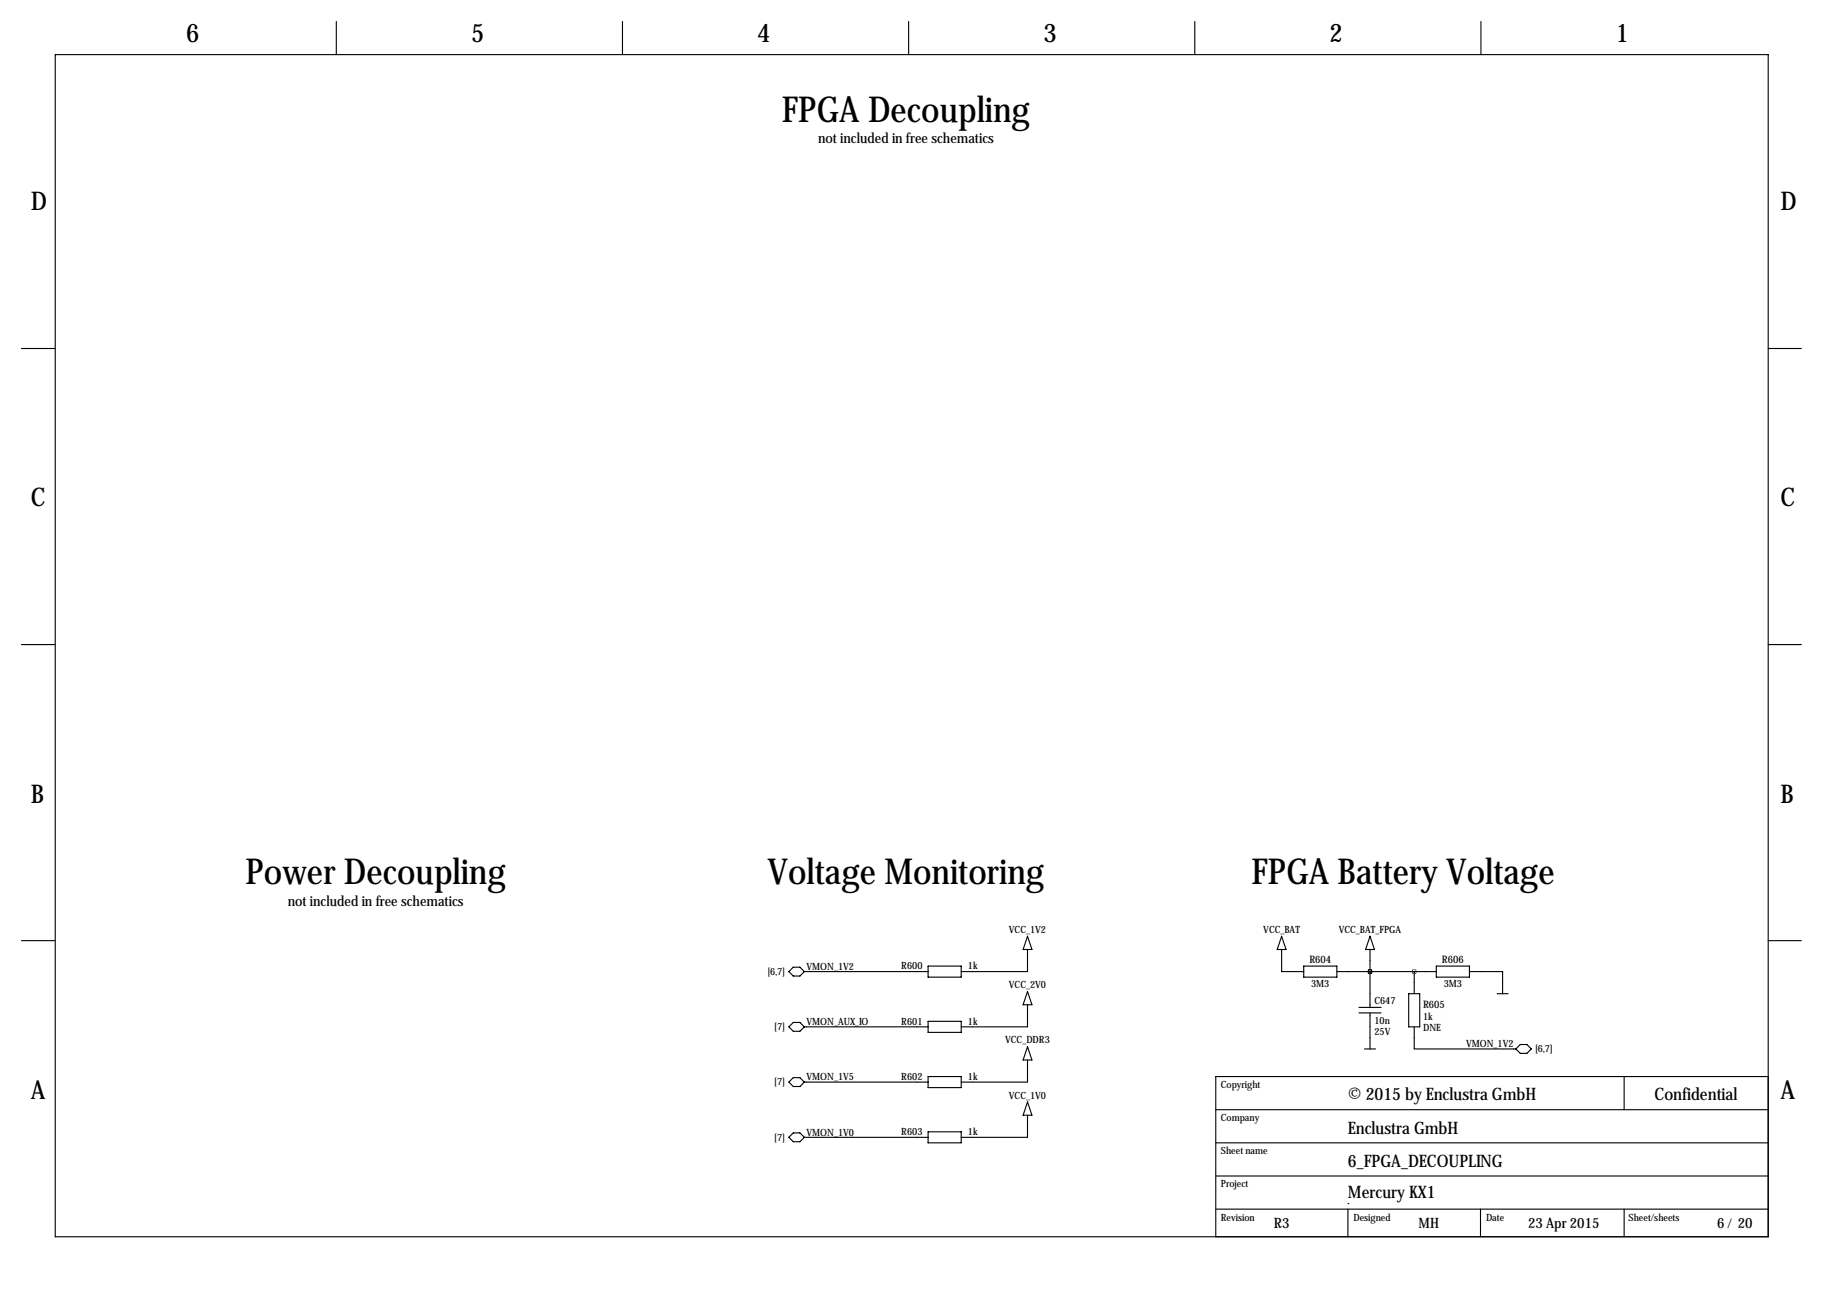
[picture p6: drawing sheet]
<svg xmlns="http://www.w3.org/2000/svg" width="419mm" height="297mm" viewBox="0 0 419 297" stroke-linecap="round" stroke-linejoin="round" font-family="sans-serif">
<g fill="none" stroke="#000" stroke-width=".25">
<path d="M12.7 12.6h393.8v271.7h-393.8zM77.3 4.9v7.7M143.1 4.9v7.7M208.9 4.9v7.7M274.7 4.9v7.7M340.5 4.9v7.7M4.9 80.1h7.6M406.5 80.1h7.6M4.9 148.2h7.6M406.5 148.2h7.6M4.9 216.3h7.6M236.2 218.3v5.1h-15.2"/>
<path d="M236.2 215.3l1 3h-2zM294.6 218.3v5.1h5.1M294.6 215.3l1.1 3h-2.1zM315 218.3v13.3M315 215.3l1 3h-2.1zM406.5 216.3h7.6M181.4 223.4l1-1h1.5l1 1-1 1h-1.5zM181.4 236.1l1-1h1.5l1 1-1 1h-1.5zM184.9 223.4h28.5M184.9 236.1h28.5M213.4 222.1h7.6v2.5h-7.6zM213.4 234.8h7.6v2.5h-7.6z"/>
<path d="M236.2 231v5.1h-15.2M236.2 228l1 3h-2zM299.7 222.1h7.6v2.5h-7.6zM307.3 223.4h22.9M312.4 231.6h5.1M312.4 232.9h5.1M315 223.4h.1M315 232.9v8.3M323.8 228.5h2.6v7.6h-2.6zM325.1 236.1v5.1h23.4M325.1 223.4v5.1M330.2 222.1h7.6v2.5h-7.6z"/>
<path d="M337.8 223.4h7.6v5.1M344.2 228.5h2.5M181.4 248.8l1-1h1.5l1 1-1 1h-1.5zM184.9 248.8h28.5M213.4 247.5h7.6v2.5h-7.6zM236.2 243.7v5.1h-15.2M236.2 256.4v5.1h-15.2M236.2 240.7l1 3h-2zM236.2 253.4l1 3h-2zM279.5 255.1h127M313.7 241.2h2.5M349.5 240.1h1.5l1 1.1-1 1h-1.5l-1-1z"/>
<path d="M373.4 247.5v7.6M406.5 247.5h-127v36.8M181.4 261.5l1-1h1.5l1 1-1 1h-1.5zM184.9 261.5h28.5M213.4 260.2h7.6v2.5h-7.6zM279.5 278h127M279.5 270.4h127M279.5 262.7h127M309.9 276.7h.1M309.9 278v6.3M340.4 278v6.3M373.4 278v6.3"/>
</g>
<path d="M314.9 223.4a.05 .05 0 0 0 .1 0 .05 .05 0 0 0-.1 0zM325.1 223.4a.05 .05 0 0 0 .1 0 .05 .05 0 0 0-.1 0zM314.9 223.4a.05 .05 0 0 0 .1 0 .05 .05 0 0 0-.1 0z" fill="#000" stroke="#000" stroke-width="1"/>
<g font-size="8.2">
<text x="179.8" y="28">FPGA Decoupling</text>
<text x="56.4" y="203.3">Power Decoupling</text>
<text x="176.5" y="203.3">Voltage Monitoring</text>
<text x="287.7" y="203.3">FPGA Battery Voltage</text>
</g>
<g font-size="5.9">
<text x="42.8" y="9.8">6</text>
<text x="108.3" y="9.8">5</text>
<text x="174.1" y="9.8">4</text>
<text x="239.9" y="9.8">3</text>
<text x="305.7" y="9.8">2</text>
<text x="371.4" y="9.8">1</text>
<text x="7.1" y="48.4">D</text>
<text x="409.3" y="48.4">D</text>
<text x="7.1" y="116.4">C</text>
<text x="409.3" y="116.4">C</text>
<text x="7.1" y="184.5">B</text>
<text x="409.3" y="184.5">B</text>
<text x="7.1" y="252.6">A</text>
<text x="409.3" y="252.6">A</text>
</g>
<g font-size="4">
<text x="309.9" y="252.8">© 2015 by Enclustra GmbH</text>
<text x="380.4" y="252.8">Confidential</text>
<text x="309.9" y="260.7">Enclustra GmbH</text>
<text x="309.9" y="268.3">6_FPGA_DECOUPLING</text>
<text x="309.9" y="275.4">Mercury KX1</text>
</g>
<g font-size="3.3">
<text x="188.1" y="33">not included in free schematics</text>
<text x="66.2" y="208.2">not included in free schematics</text>
<text x="292.9" y="282.3">R3</text>
<text x="326.1" y="282.3">MH</text>
<text x="351.3" y="282.3">23 Apr 2015</text>
<text x="394.8" y="282.3">6/ 20</text>
</g>
<g font-size="2.4">
<text x="301" y="221.3">R604</text>
<text x="331.5" y="221.3">R606</text>
<text x="327.2" y="231.8">R605</text>
</g>
<g font-size="2.3">
<text x="231.9" y="214.5">VCC_1V2</text>
<text x="290.4" y="214.5">VCC_BAT</text>
<text x="307.8" y="214.5">VCC_BAT_FPGA</text>
<text x="176.4" y="224.1">[6,7]</text>
<text x="185.4" y="223">VMON_1V2</text>
<text x="207.2" y="222.9">R600</text>
<text x="222.5" y="222.9">1k</text>
<text x="231.9" y="227.2">VCC_2V0</text>
<text x="301.4" y="226.9">3M3</text>
<text x="331.9" y="226.9">3M3</text>
<text x="316" y="230.7">C647</text>
<text x="178" y="236.8">[7]</text>
<text x="185.4" y="235.7">VMON_AUX_IO</text>
<text x="207.2" y="235.6">R601</text>
<text x="222.5" y="235.6">1k</text>
<text x="231.1" y="239.9">VCC_DDR3</text>
<text x="316" y="235.3">10n</text>
<text x="316" y="237.9">25V</text>
<text x="327.2" y="234.6">1k</text>
<text x="327.2" y="237.1">DNE</text>
<text x="337" y="240.8">VMON_1V2</text>
<text x="352.9" y="241.9">[6,7]</text>
<text x="178" y="249.5">[7]</text>
<text x="185.4" y="248.4">VMON_1V5</text>
<text x="207.2" y="248.3">R602</text>
<text x="222.5" y="248.3">1k</text>
<text x="280.7" y="250">Copyright</text>
<text x="231.9" y="252.6">VCC_1V0</text>
<text x="280.7" y="257.7">Company</text>
<text x="178" y="262.2">[7]</text>
<text x="185.4" y="261.1">VMON_1V0</text>
<text x="207.2" y="261">R603</text>
<text x="222.5" y="261">1k</text>
<text x="280.7" y="265.3">Sheet name</text>
<text x="280.7" y="272.9">Project</text>
<text x="280.7" y="280.8">Revision</text>
<text x="311.1" y="280.8">Designed</text>
<text x="341.6" y="280.8">Date</text>
<text x="374.4" y="280.8">Sheet/sheets</text>
</g>
</svg>
